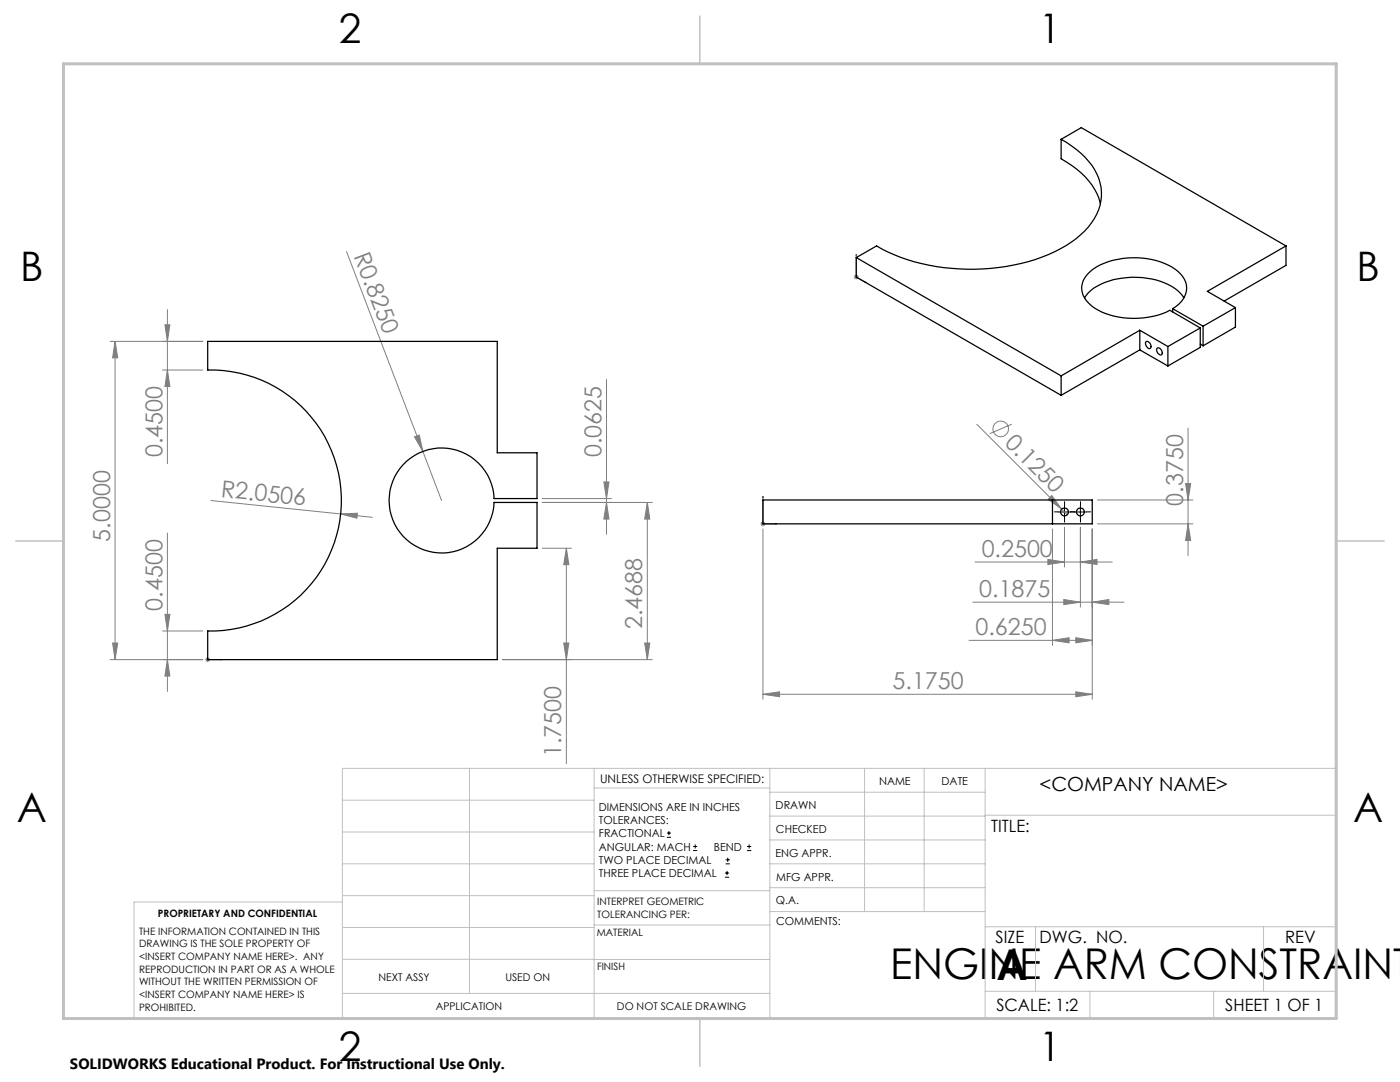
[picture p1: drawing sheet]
<svg xmlns="http://www.w3.org/2000/svg" width="279mm" height="216mm" viewBox="0 0 279 216" stroke-linecap="round" stroke-linejoin="round" font-family="sans-serif">
<g fill="none" stroke="#808080" stroke-width=".2">
<path d="M69.1 50.2l15.3 39.9M170.4 55.3h1M170.5 54.9l.7 .7M170.9 54.8v1M171.2 54.9l-.7 .7M22 68.1h18.5M23 68.1v63.5M23 68.1l.5 3.3h-1zM32.4 73.8h8.1M32.9 64.8h1l-.5 3.3zM33.4 61.8v30.7M33.4 73.8l.5 3.3h-1z"/>
<path d="M121 75.7v30.9M42.1 99.9l32.2 3.3M82.7 87.2l1-.4 .7 3.3zM84.4 90.1l3.7 9.8M108.2 99.5h13.8M120.5 96.2h1l-.5 3.3zM194.9 84.7l18.1 18M201.9 84.6l-4.4 1.9M209.9 98.9l2 2.7-2.7-2zM219 99.8h19.1M236.6 96.5h1l-.5 3.3zM237.1 85.4v25.5"/>
<path d="M33.4 106.4v31.6M68 102.6l3.3-.2-.1 1zM108.2 100.3h22M108.2 109.4h5.8M113 109.4l.5 3.3h-1zM113 109.4v43M121 100.3l.5 3.3h-1zM129.2 100.3v31.3M129.2 100.3l.5 3.3h-1zM151.8 104.5h1M151.9 104.2l.7 .7M152.3 105.6v33.9"/>
<path d="M152.3 104v1M152.6 104.2l-.7 .7M194.6 112.1h27.4M209.1 111.6l3.3 .5-3.3 .5zM210 105.6v23.2M212.3 119.6l3.3 .6-3.3 .4zM212.4 105.2v7.9M215.6 112.1l3.3-.5v1zM215.6 105.2v15.9M218 105.6v33.9M219 104.5h19.1M237.1 104.5l.5 3.3h-1z"/>
<path d="M22 131.6h18.5M22.5 128.3h1l-.5 3.3zM32.4 125.9h8.1M32.9 122.6h1l-.5 3.3zM33.4 131.6l.5 3.3h-1zM41 131.6h.9M41.1 131.3l.7 .7M41.5 131.1v1M41.8 131.3l-.7 .7M100.3 131.6h29.9M112.5 128.3h1l-.5 3.3zM128.7 128.3h1l-.5 3.3z"/>
<path d="M152.3 138.5l3.3-.5v1zM152.3 138.5h65.7M193.4 127.8h24.6M194.1 120.2h30.2M210 127.8l3.4-.6v1.1zM214.7 138l3.3 .5-3.3 .5zM214.7 127.2l3.3 .6-3.3 .5zM218 120.2l3.3-.6v1z"/>
<circle cx="199.7" cy="85.6" r="1.55"/>
</g>
<g fill="none" stroke="#000" stroke-width=".2">
<path d="M211.2 102.2h2.5M212.4 100.9v2.5M214.3 102.2h2.6M215.6 100.9v2.5M133.1 167.1h.8M133.1 166.2h.8M133.5 165.8v.9M138.3 169.7h.8M138.3 168.9h.8M138.7 168.5v.8M144.7 175h.8M144.7 174.2h.8"/>
<path d="M144.8 172.4h.9M144.8 171.6h.9M145.1 173.8v.8M145.2 171.1v.9M149.1 169.7h.8M149.1 168.9h.8M149.5 168.5v.8"/>
</g>
<path d="M170.9 50.8v4.5l2 1.1M170.9 50.8l.1 .2zM172.6 56.2l.3 .2h-.3zM152.3 99v.3h-.1zM152.3 99v5.5h2.7M154.8 104.5h.2l-.2 .1zM41.4 131.6h.1zM41.5 131.6h.1M41.5 131.6h2.7M44.2 131.6h-.2h.2" fill="none" stroke="#00f" stroke-width=".2"/>
<path d="M211.2 102.1h-.8M212.5 100.9v-.8M212.5 103.4v.8M213.7 102.1h.8M214.4 102.1h-.8M215.6 100.9v-.8M215.6 103.4v.8M216.9 102.1h.8" fill="none" stroke="#000" stroke-width=".2" stroke-dasharray="15.2 1.3 1.3 1.3"/>
<g fill="none" stroke="#c0c0c0" stroke-width=".2">
<path d="M68.3 159.7h50.3M93.7 153.3v44.9M118.6 153.3v49.9M118.6 157.2h35M153.6 153.3v49.9M153.6 158.1h43M172.5 153.3v28.6M184.4 153.3v28.6M196.6 153.3v49.9M68.3 180h-41.6v23.2h240v-49.9h-198.4v49.9M68.3 166h50.3M68.3 178.7h50.3"/>
<path d="M68.3 172.4h50.3M118.6 177.7h35M153.6 162.8h43M153.6 177.1h43M153.6 172.4h43M153.6 167.6h43M196.6 162.7h70.1M68.3 198.2h85.3M68.3 191.4l85.3 .1M68.3 185.1h50.3M118.6 184.6h35M153.6 181.9h43"/>
<path d="M196.6 184.9h70.1M196.6 197.8h70.1M206.7 184.9v12.9M217.5 197.8v5.4M242.2 197.8v5.4M252.2 184.9v12.9"/>
</g>
<path d="M139.7 3.2v9.5M3.1 107.9h9.6M266.7 107.9h9.5M139.7 203.2v9.6" fill="none" stroke="#c0c0c0" stroke-width=".3"/>
<path d="M12.7 12.7h254v190.5h-254z" fill="none" stroke="#c0c0c0" stroke-width=".6"/>
<g fill="#00f">
<path d="M44 131.6h.2zM41.4 131.6h.1z"/>
<path d="M154.8 104.5h.2l-.2 .1zM152.3 99v.3h-.1z"/>
<path d="M172.6 56.2l.3 .2h-.3zM170.9 50.8l.1 .2z"/>
</g>
<g fill="#808080">
<path d="M82.7 87.2l1-.4 .7 3.3z"/>
<path d="M209.9 98.9l2 2.7-2.7-2z"/>
<path d="M68 102.6l3.3-.2-.1 1z"/>
<path d="M214.7 127.2l3.3 .6-3.3 .5zM210 127.8l3.4-.6v1.1z"/>
<path d="M152.3 138.5l3.3-.5v1zM214.7 138l3.3 .5-3.3 .5zM212.3 119.6l3.3 .6-3.3 .4zM218 120.2l3.3-.6v1zM209.1 111.6l3.3 .5-3.3 .5zM215.6 112.1l3.3-.5v1z"/>
<path d="M112.5 128.3h1l-.5 3.3zM113 109.4l.5 3.3h-1zM237.1 104.5l.5 3.3h-1zM236.6 96.5h1l-.5 3.3z"/>
<path d="M32.9 122.6h1l-.5 3.3zM33.4 131.6l.5 3.3h-1z"/>
<path d="M23 68.1l.5 3.3h-1zM22.5 128.3h1l-.5 3.3zM129.2 100.3l.5 3.3h-1zM128.7 128.3h1l-.5 3.3zM32.9 64.8h1l-.5 3.3zM33.4 73.8l.5 3.3h-1z"/>
<path d="M120.5 96.2h1l-.5 3.3zM121 100.3l.5 3.3h-1z"/>
</g>
<g fill="none" stroke="#000" stroke-width=".25">
<path d="M211.8 27.8a15 15 0 0 1 7.7 8.7 9.8 9.8 0 0 1-3 9.6 28.3 28.3 0 0 1-15.7 7.1 39.9 39.9 0 0 1-25.9-4.1l-4 2.3M211.8 27.8v3.9a15 15 0 0 1 7.7 8.7l.1 .2M211.8 27.8l4-2.3 40.8 23.6M170.9 51.4l40.9 23.6M170.9 51.4v3.9l40.9 23.6M216.4 59.4a9.7 9.7 0 0 1 6.7-3.8 14.9 14.9 0 0 1 12.1 2.5l1.1 1.3M256.6 49.1l-15.7 9 5.7 3.3M256.6 49.1v3.9l-12.3 7.1M41.5 68.1h57.7v22.2h8v9.2h-8.6a10.5 10.5 0 0 0-15.3-8.9 10.5 10.5 0 0 0-1.6 17.6 10.5 10.5 0 0 0 16.7-6l.2-1.9h8.6v9.1h-8v22.2h-57.7v-5.7a26 26 0 0 0 26.6-26 26 26 0 0 0-26.6-26.1zM211.8 75v3.9M227.5 65.9l5.6 3.2M227.5 65.9l-15.7 9.1"/>
<path d="M227.5 65.9v3.9M227.5 69.8l-15.7 9.1M227.5 69.8l5.6 3.2M228.7 68.2a.85 .85 0 0 1 .9 .4 .85 .85 0 0 1-.2 1 1.01 1.01 0 0 1-.7-1.4zM231 69.5a.91 .91 0 0 1 .8 1.3 .91 .91 0 0 1-.8-1.3zM233.1 69.1v3.9M234 61.6a4.5 4.5 0 0 0 2.4-5.8 9.3 9.3 0 0 0-6.5-4 16 16 0 0 0-11.6 1.8 4.6 4.6 0 0 0-2.3 4.8 7.4 7.4 0 0 0 5.5 4.5 16.9 16.9 0 0 0 12-1l6 3.5M234 61.6l6.1 3.5M234 61.6v.6M239.5 65.4l-6.4 3.7M239.5 65.4v3.9l-6.4 3.7M239.5 68.7l.6 .3"/>
<path d="M240.1 65.1v3.9M246.6 61.4l-6.5 3.7M246.6 61.4v3.9l-6.5 3.7M152.3 99.8h65.7v4.7h-65.7zM210 99.8v4.7"/>
<circle cx="212.4" cy="102.1" r=".79"/>
<circle cx="215.6" cy="102.1" r=".79"/>
</g>
<g font-size="8.5">
<text x="177.6" y="195.4">ENGINE ARM CONSTRAINT</text>
<text x="198.9" y="195.5">A</text>
</g>
<g font-size="8.1">
<text x="67.6" y="8.5">2</text>
<text x="207.3" y="8.5">1</text>
<text x="4" y="56.2">B</text>
<text x="270.7" y="56.2">B</text>
<text x="3.3" y="164.1">A</text>
<text x="270" y="164.1">A</text>
<text x="67.6" y="211.7">2</text>
<text x="207.3" y="211.7">1</text>
</g>
<g font-size="4.7" fill="#808080">
<text x="70.5" y="51" transform="rotate(69 70.5 51)">R0.8250</text>
<text x="200.3" y="88.6" transform="rotate(45 200.3 88.6)">0.1250</text>
<text x="32.4" y="91.2" transform="rotate(-90 32.4 91.2)">0.4500</text>
<text x="120" y="91.2" transform="rotate(-90 120 91.2)">0.0625</text>
<text x="44" y="99.1" transform="rotate(6 44 99.1)">R2.0506</text>
<text x="236.1" y="100.9" transform="rotate(-90 236.1 100.9)">0.3750</text>
<text x="22" y="108.1" transform="rotate(-90 22 108.1)">5.0000</text>
<text x="195.9" y="111.1">0.2500</text>
<text x="195.4" y="119.1">0.1875</text>
<text x="32.4" y="121.9" transform="rotate(-90 32.4 121.9)">0.4500</text>
<text x="128.2" y="125.5" transform="rotate(-90 128.2 125.5)">2.4688</text>
<text x="194.7" y="126.7">0.6250</text>
<text x="178.1" y="137.5">5.1750</text>
<text x="112" y="151.1" transform="rotate(-90 112 151.1)">1.7500</text>
</g>
<text font-size="3.9" x="207.5" y="157.8">&lt;COMPANY NAME&gt;</text>
<g font-size="3.4">
<text x="197.8" y="166">TITLE:</text>
<text x="198.7" y="188.1">SIZE</text>
<text x="207.5" y="188.1">DWG. NO.</text>
<text x="256.5" y="188.2">REV</text>
<text x="198.8" y="201.7">SCALE: 1:2</text>
<text x="244.5" y="201.7">SHEET 1 OF 1</text>
</g>
<text font-size="3" x="14" y="213.3">SOLIDWORKS Educational Product. For Instructional Use Only.</text>
<text font-size="2.4" x="119.8" y="156.2">UNLESS OTHERWISE SPECIFIED:</text>
<g font-size="2.2">
<text x="119.5" y="161.8">DIMENSIONS ARE IN INCHES</text>
<text x="154.8" y="161.4">DRAWN</text>
<text x="175.4" y="156.6">NAME</text>
<text x="187.9" y="156.7">DATE</text>
<text x="119.5" y="164.4">TOLERANCES:</text>
<text x="119.5" y="167.1">FRACTIONAL</text>
<text x="154.9" y="166.3">CHECKED</text>
<text x="119.5" y="169.7">ANGULAR: MACH</text>
<text x="119.5" y="172.4">TWO PLACE DECIMAL</text>
<text x="142.5" y="169.7">BEND</text>
<text x="154.8" y="170.9">ENG APPR.</text>
<text x="119.5" y="175">THREE PLACE DECIMAL</text>
<text x="154.9" y="175.7">MFG APPR.</text>
<text x="154.9" y="180.4">Q.A.</text>
<text x="154.9" y="184.6">COMMENTS:</text>
</g>
<g font-size="2.1">
<text x="75.5" y="195.7">NEXT ASSY</text>
<text x="100.9" y="195.7">USED ON</text>
<text x="86.9" y="201.5">APPLICATION</text>
<text x="123.1" y="201.6">DO NOT SCALE DRAWING</text>
</g>
<g font-size="2">
<text x="31.5" y="182.9">PROPRIETARY AND CONFIDENTIAL</text>
<text x="119.2" y="180.6">INTERPRET GEOMETRIC</text>
<text x="119.2" y="183.1">TOLERANCING PER:</text>
<text x="27.8" y="186.5">THE INFORMATION CONTAINED IN THIS</text>
<text x="27.8" y="189">DRAWING IS THE SOLE PROPERTY OF</text>
<text x="27.8" y="191.6">&lt;INSERT COMPANY NAME HERE&gt;. ANY</text>
<text x="119.1" y="186.7">MATERIAL</text>
<text x="27.8" y="194.1">REPRODUCTION IN PART OR AS A WHOLE</text>
<text x="27.8" y="196.6">WITHOUT THE WRITTEN PERMISSION OF</text>
<text x="119.1" y="193.5">FINISH</text>
<text x="27.8" y="199.1">&lt;INSERT COMPANY NAME HERE&gt; IS</text>
<text x="27.8" y="201.7">PROHIBITED.</text>
</g>
</svg>
